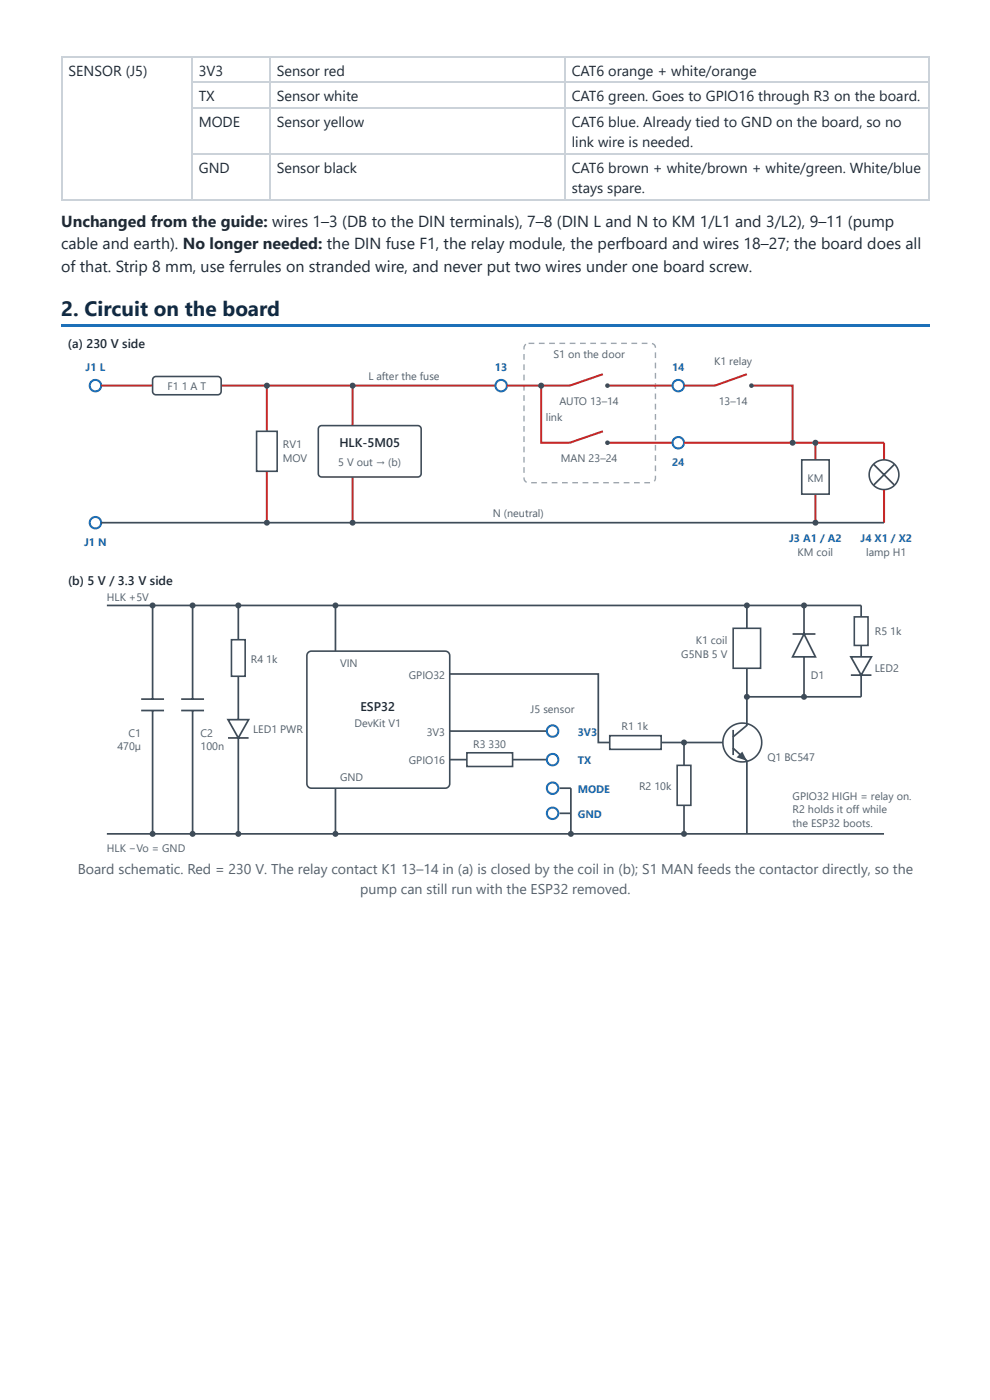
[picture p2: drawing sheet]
<svg xmlns="http://www.w3.org/2000/svg" width="210mm" height="297mm" viewBox="0 0 210 297" stroke-linecap="round" stroke-linejoin="round" font-family="sans-serif">
<path d="M13 12h184M13.1 11.9v30.7M40.6 11.9v30.7M40.7 17.3h156.3M57.3 11.9v30.7M119.7 11.9v30.7M40.7 22.9h156.3M40.7 32.7h156.3M13 42.5h184" fill="none" stroke="#cbd2d9" stroke-width=".26"/>
<path d="M196.9 11.9v30.7" fill="none" stroke="#cbd2d9" stroke-width=".21"/>
<path d="M13 68.8h184v.5h-184z" fill="#1d70b8"/>
<circle cx="20.2" cy="81.8" r="1.21" fill="#fff"/>
<circle cx="20.2" cy="81.8" r="1.21" fill="none" stroke="#1d70b8" stroke-width=".44"/>
<path d="M21.4 81.8h10.9M46.9 81.8h58.1" fill="none" stroke="#c62828" stroke-width=".44"/>
<path d="M32.6 80.1l.5-.2h13.1a.73 .73 0 0 1 .7 .7v2.4a.73 .73 0 0 1-.7 .8h-13.1a.73 .73 0 0 1-.8-.8v-2.4z" fill="#fff"/>
<path d="M32.6 80.1l.5-.2h13.1a.73 .73 0 0 1 .7 .7v2.4a.73 .73 0 0 1-.7 .8h-13.1a.73 .73 0 0 1-.8-.8v-2.4z" fill="none" stroke="#3e4c59" stroke-width=".34"/>
<path d="M56.6 81.8v9.7M56.6 100v10.9" fill="none" stroke="#c62828" stroke-width=".44"/>
<path d="M54.4 91.5h4.4v8.5h-4.4z" fill="#fff"/>
<path d="M54.4 91.5h4.4v8.5h-4.4z" fill="none" stroke="#3e4c59" stroke-width=".34"/>
<path d="M74.8 81.8v8.5M74.8 101.2v9.7" fill="none" stroke="#c62828" stroke-width=".44"/>
<path d="M67.7 90.5l.5-.2h20.4a.73 .73 0 0 1 .7 .7v9.5a.73 .73 0 0 1-.7 .7h-20.4a.73 .73 0 0 1-.7-.7v-9.5z" fill="#fff"/>
<path d="M67.7 90.5l.5-.2h20.4a.73 .73 0 0 1 .7 .7v9.5a.73 .73 0 0 1-.7 .7h-20.4a.73 .73 0 0 1-.7-.7v-9.5z" fill="none" stroke="#3e4c59" stroke-width=".34"/>
<g fill="#3e4c59">
<circle cx="56.6" cy="81.8" r=".63"/>
<circle cx="74.8" cy="81.8" r=".63"/>
</g>
<circle cx="106.3" cy="81.8" r="1.21" fill="#fff"/>
<circle cx="106.3" cy="81.8" r="1.21" fill="none" stroke="#1d70b8" stroke-width=".44"/>
<path d="M114.2 72.7h1.3v.3h-1.3zM116.4 72.7h1.2v.3h-1.2zM118.6 72.7h1.2v.3h-1.2zM120.8 72.7h1.2v.3h-1.2zM123 72.7h1.2v.3h-1.2zM125.2 72.7h1.2v.3h-1.2zM127.3 72.7h1.2v.3h-1.2zM129.5 72.7h1.2v.3h-1.2zM131.7 72.7h1.2v.3h-1.2zM133.9 72.7h1.2v.3h-1.2zM136.1 72.7h1.2v.3h-1.2zM138.3 72.7a1.02 1.02 0 0 1 .8 1.1h-.3a.75 .75 0 0 0-.6-.8zM138.8 74.8h.3v1.2h-.3zM138.8 76.9h.3v1.2h-.3zM138.8 79.1h.3v1.2h-.3zM138.8 81.3h.3v1.2h-.3zM138.8 83.5h.3v1.2h-.3zM138.8 85.7h.3v1.2h-.3zM138.8 87.8h.3v1.3h-.3zM138.8 90h.3v1.2h-.3zM138.8 92.2h.3v1.2h-.3zM138.8 94.4h.3v1.2h-.3zM138.8 96.6h.3v1.2h-.3zM138.8 98.7h.3v1.3h-.3zM138.8 100.9h.3v.8l-.3 .5-.2-.2 .2-.4zM136.6 102.3h1.2v.3h-1.2zM134.4 102.3h1.2v.3h-1.2zM132.2 102.3h1.2v.3h-1.2zM130.1 102.3h1.2v.3h-1.2zM127.9 102.3h1.2v.3h-1.2zM125.7 102.3h1.2v.3h-1.2zM123.5 102.3h1.2v.3h-1.2zM121.3 102.3h1.2v.3h-1.2zM119.2 102.3h1.2v.3h-1.2zM117 102.3h1.2v.3h-1.2zM114.8 102.3h1.2v.3h-1.2zM112.6 102.3h1.2v.3h-1.2zM111 101.3h.2a.83 .83 0 0 0 .5 .9l-.1 .2a1.07 1.07 0 0 1-.6-1.1zM111 99.1h.2v1.2h-.2zM111 96.9h.2v1.2h-.2zM111 94.7h.2v1.3h-.2zM111 92.6h.2v1.2h-.2zM111 90.4h.2v1.2h-.2zM111 88.2h.2v1.2h-.2zM111 86h.2v1.2h-.2zM111 83.8h.2v1.3h-.2zM111 81.7h.2v1.2h-.2zM111 79.5h.2v1.2h-.2zM111 77.3h.2v1.2h-.2zM111 75.1h.2v1.2h-.2zM111.2 73.1l.2-.2 .2 .3-.3 .4-.1 .5h-.2v-.6zM112.1 72.7h1.2v.3h-1.2z" fill="#9aa5b1"/>
<path d="M127.8 79.4l-7 2.4h-13.3M128.8 81.8h13.8" fill="none" stroke="#c62828" stroke-width=".44"/>
<circle cx="128.8" cy="81.8" r=".48" fill="#3e4c59"/>
<path d="M114.7 81.8v12.1h6.1l7-2.4M128.8 93.9h13.8" fill="none" stroke="#c62828" stroke-width=".44"/>
<g fill="#3e4c59">
<circle cx="128.8" cy="93.9" r=".48"/>
<circle cx="114.7" cy="81.8" r=".63"/>
</g>
<circle cx="143.8" cy="81.8" r="1.21" fill="#fff"/>
<circle cx="143.8" cy="81.8" r="1.21" fill="none" stroke="#1d70b8" stroke-width=".44"/>
<circle cx="143.8" cy="93.9" r="1.21" fill="#fff"/>
<circle cx="143.8" cy="93.9" r="1.21" fill="none" stroke="#1d70b8" stroke-width=".44"/>
<path d="M158.3 79.4l-6.7 2.4h-6.6M159.3 81.8h8.7v12.1" fill="none" stroke="#c62828" stroke-width=".44"/>
<circle cx="159.3" cy="81.8" r=".48" fill="#3e4c59"/>
<path d="M145 93.9h42.4v3.7M172.9 93.9v3.7M172.9 104.8v6.1M187.4 103.9v7" fill="none" stroke="#c62828" stroke-width=".44"/>
<g fill="#3e4c59">
<circle cx="168" cy="93.9" r=".63"/>
<circle cx="172.9" cy="93.9" r=".63"/>
</g>
<path d="M170 97.6h5.8v7.2h-5.8z" fill="#fff"/>
<path d="M170 97.6h5.8v7.2h-5.8z" fill="none" stroke="#3e4c59" stroke-width=".34"/>
<circle cx="187.4" cy="100.7" r="3.1" fill="#fff"/>
<circle cx="187.4" cy="100.7" r="3.1" fill="none" stroke="#3e4c59" stroke-width=".34"/>
<path d="M185.2 98.5l4.4 4.4M189.6 98.5l-4.4 4.4" fill="none" stroke="#3e4c59" stroke-width=".36"/>
<circle cx="20.2" cy="110.9" r="1.21" fill="#fff"/>
<circle cx="20.2" cy="110.9" r="1.21" fill="none" stroke="#1d70b8" stroke-width=".44"/>
<path d="M21.4 110.9h166" fill="none" stroke="#3e4c59" stroke-width=".36"/>
<g fill="#3e4c59">
<circle cx="56.6" cy="110.9" r=".63"/>
<circle cx="74.8" cy="110.9" r=".63"/>
<circle cx="172.9" cy="110.9" r=".63"/>
</g>
<g fill="none" stroke="#3e4c59" stroke-width=".36">
<path d="M22.7 128.4h159.9M32.4 128.4v19.9M40.8 128.4v19.9M50.5 128.4v7.3M29.9 148.3h4.9M29.9 150.7h4.9M32.4 150.7v26.2M38.4 148.3h4.9M38.4 150.7h4.9M40.8 150.7v26.2M48.3 152.7h4.4l-2.2 3.9zM48.3 156.6h4.4"/>
<path d="M50.5 143.5v9.2M50.5 156.6v20.3M22.7 176.9h164.7"/>
</g>
<path d="M49.1 135.7h2.9v7.8h-2.9z" fill="#fff"/>
<path d="M49.1 135.7h2.9v7.8h-2.9z" fill="none" stroke="#3e4c59" stroke-width=".34"/>
<path d="M65.3 138.4l.7-.3h28.4a.97 .97 0 0 1 .9 1v27.1a.97 .97 0 0 1-.9 1h-28.4a.97 .97 0 0 1-.9-1v-27.1z" fill="#fff"/>
<path d="M65.3 138.4l.7-.3h28.4a.97 .97 0 0 1 .9 1v27.1a.97 .97 0 0 1-.9 1h-28.4a.97 .97 0 0 1-.9-1v-27.1z" fill="none" stroke="#3e4c59" stroke-width=".34"/>
<path d="M71.1 128.4v9.7M95.3 155.1h20.6M71.1 167.2v9.7M95.3 161.2h3.7M108.7 161.2h7.2M118.6 167.2h2.4v9.7M118.6 172.5h2.4" fill="none" stroke="#3e4c59" stroke-width=".36"/>
<path d="M99 159.7h9.7v2.9h-9.7z" fill="#fff"/>
<path d="M99 159.7h9.7v2.9h-9.7z" fill="none" stroke="#3e4c59" stroke-width=".34"/>
<circle cx="117.2" cy="155.1" r="1.21" fill="#fff"/>
<circle cx="117.2" cy="155.1" r="1.21" fill="none" stroke="#1d70b8" stroke-width=".44"/>
<circle cx="117.2" cy="161.2" r="1.21" fill="#fff"/>
<circle cx="117.2" cy="161.2" r="1.21" fill="none" stroke="#1d70b8" stroke-width=".44"/>
<circle cx="117.2" cy="167.2" r="1.21" fill="#fff"/>
<circle cx="117.2" cy="167.2" r="1.21" fill="none" stroke="#1d70b8" stroke-width=".44"/>
<circle cx="117.2" cy="172.5" r="1.21" fill="#fff"/>
<circle cx="117.2" cy="172.5" r="1.21" fill="none" stroke="#1d70b8" stroke-width=".44"/>
<path d="M95.3 143h31.5v14.5h2.5M140.2 157.5h14.8M145 157.5v4.9M145 170.8v6.1" fill="none" stroke="#3e4c59" stroke-width=".36"/>
<path d="M129.3 156.1h10.9v2.9h-10.9z" fill="#fff"/>
<path d="M129.3 156.1h10.9v2.9h-10.9z" fill="none" stroke="#3e4c59" stroke-width=".34"/>
<path d="M143.6 162.4h2.9v8.4h-2.9z" fill="#fff"/>
<path d="M143.6 162.4h2.9v8.4h-2.9z" fill="none" stroke="#3e4c59" stroke-width=".34"/>
<circle cx="145" cy="157.5" r=".63" fill="#3e4c59"/>
<circle cx="157.4" cy="157.5" r="4.1" fill="#fff"/>
<circle cx="157.4" cy="157.5" r="4.1" fill="none" stroke="#3e4c59" stroke-width=".34"/>
<path d="M155.4 158.7l2.9 2.7v15.5M155.4 154.9v5.3M158.3 147.8v6.1l-2.9 2.4" fill="none" stroke="#3e4c59" stroke-width=".36"/>
<path d="M156.2 160.7l1.2-1.2 .9 1.9z" fill="#3e4c59"/>
<path d="M158.3 128.4v4.9M158.3 141.8v6h24.3" fill="none" stroke="#3e4c59" stroke-width=".36"/>
<path d="M155.4 133.3h5.9v8.5h-5.9z" fill="#fff"/>
<path d="M155.4 133.3h5.9v8.5h-5.9z" fill="none" stroke="#3e4c59" stroke-width=".34"/>
<path d="M168 134.5h4.9M170.5 134.5l2.4 4.9h-4.9zM170.5 128.4v6.1M170.5 139.4v8.4M180.4 139.4h4.4l-2.2 3.8zM182.6 128.4v2.5M182.6 136.9v2.5M180.4 143.2h4.4M182.6 143.2v4.6" fill="none" stroke="#3e4c59" stroke-width=".36"/>
<path d="M181.1 130.9h2.9v6h-2.9z" fill="#fff"/>
<path d="M181.1 130.9h2.9v6h-2.9z" fill="none" stroke="#3e4c59" stroke-width=".34"/>
<g fill="#3e4c59">
<circle cx="158.3" cy="128.4" r=".63"/>
<circle cx="170.5" cy="128.4" r=".63"/>
<circle cx="170.5" cy="147.8" r=".63"/>
<circle cx="158.3" cy="147.8" r=".63"/>
<circle cx="32.4" cy="128.4" r=".63"/>
<circle cx="40.8" cy="128.4" r=".63"/>
<circle cx="50.5" cy="128.4" r=".63"/>
<circle cx="71.1" cy="128.4" r=".63"/>
<circle cx="32.4" cy="176.9" r=".63"/>
<circle cx="40.8" cy="176.9" r=".63"/>
<circle cx="50.5" cy="176.9" r=".63"/>
<circle cx="71.1" cy="176.9" r=".63"/>
<circle cx="121" cy="176.9" r=".63"/>
<circle cx="145" cy="176.9" r=".63"/>
</g>
<text font-size="4.4" fill="#102a43" x="13" y="66.9">2. Circuit on the board</text>
<g font-size="3.4" fill="#1f2933">
<text x="13" y="48.2">Unchanged from the guide: wires 1–3 (DB to the DIN terminals), 7–8 (DIN L and N to KM 1/L1 and 3/L2), 9–11 (pump</text>
<text x="13" y="52.9">cable and earth). No longer needed: the DIN fuse F1, the relay module, the perfboard and wires 18–27; the board does all</text>
<text x="13" y="57.7">of that. Strip 8 mm, use ferrules on stranded wire, and never put two wires under one board screw.</text>
</g>
<g font-size="3.1" fill="#1f2933">
<text x="14.6" y="16.1">SENSOR (J5)</text>
<text x="42.1" y="16.1">3V3</text>
<text x="58.7" y="16.1">Sensor red</text>
<text x="121.2" y="16.1">CAT6 orange + white/orange</text>
<text x="42.1" y="21.4">TX</text>
<text x="58.7" y="21.4">Sensor white</text>
<text x="121.2" y="21.4">CAT6 green. Goes to GPIO16 through R3 on the board.</text>
<text x="42.1" y="27">MODE</text>
<text x="58.7" y="27">Sensor yellow</text>
<text x="121.2" y="27">CAT6 blue. Already tied to GND on the board, so no</text>
<text x="121.2" y="31.2">link wire is needed.</text>
<text x="42.1" y="36.8">GND</text>
<text x="58.7" y="36.8">Sensor black</text>
<text x="121.2" y="36.8">CAT6 brown + white/brown + white/green. White/blue</text>
<text x="121.2" y="41">stays spare.</text>
</g>
<g font-size="3" fill="#52606d">
<text x="16.5" y="185.5">Board schematic. Red = 230 V. The relay contact K1</text>
<text x="85" y="185.5">13–14 in (a) is closed by the coil in (b); S1 MAN feeds the contactor directly, so the</text>
<text x="76.4" y="189.7">pump can still run with the ESP32 removed.</text>
</g>
<g font-size="2.7" fill="#1f2933">
<text x="14.4" y="73.8">(a) 230 V side</text>
<text x="72" y="94.9">HLK-5M05</text>
<text x="14.4" y="124.1">(b) 5 V / 3.3 V side</text>
<text x="76.4" y="150.7">ESP32</text>
</g>
<g font-size="2.3" fill="#52606d">
<text x="117.3" y="76">S1 on the door</text>
<text x="151.4" y="77.4">K1 relay</text>
<text x="35.5" y="82.8">F1</text>
<text x="38.5" y="82.8">1 A T</text>
<text x="78.1" y="80.6">L after the fuse</text>
<text x="115.7" y="89.3">link</text>
<text x="118.6" y="85.9">AUTO 13–14</text>
<text x="152.4" y="85.9">13–14</text>
<text x="60" y="95.1">RV1</text>
<text x="60" y="98">MOV</text>
<text x="71.7" y="98.8">5 V out → (b)</text>
<text x="118.9" y="98">MAN 23–24</text>
<text x="171.2" y="102.2">KM</text>
<text x="104.5" y="109.7">N (neutral)</text>
<text x="169.1" y="117.9">KM coil</text>
<text x="183.6" y="117.9">lamp H1</text>
<text x="22.7" y="127.5">HLK +5V</text>
<text x="147.5" y="136.7">K1 coil</text>
<text x="185.5" y="134.7">R5</text>
<text x="188.7" y="134.7">1k</text>
<text x="53.2" y="140.6">R4</text>
<text x="56.4" y="140.6">1k</text>
<text x="72.1" y="141.5">VIN</text>
<text x="86.7" y="144">GPIO32</text>
<text x="144.4" y="139.6">G5NB 5 V</text>
<text x="171.9" y="144">D1</text>
<text x="185.5" y="142.5">LED2</text>
<text x="53.7" y="155.6">LED1 PWR</text>
<text x="75.1" y="154.1">DevKit V1</text>
<text x="112.5" y="151.2">J5 sensor</text>
<text x="131.8" y="154.9">R1</text>
<text x="135" y="154.9">1k</text>
<text x="24.9" y="159.2">470µ</text>
<text x="27.3" y="156.3">C1</text>
<text x="42.5" y="156.3">C2</text>
<text x="42.5" y="159.2">100n</text>
<text x="90.5" y="156.1">3V3</text>
<text x="100.3" y="158.7">R3</text>
<text x="103.6" y="158.7">330</text>
<text x="162.7" y="161.4">Q1 BC547</text>
<text x="72.1" y="165.8">GND</text>
<text x="86.7" y="162.1">GPIO16</text>
<text x="135.5" y="167.7">R2</text>
<text x="138.7" y="167.7">10k</text>
<text x="168" y="169.6">GPIO32 HIGH = relay on.</text>
<text x="168" y="172.5">R2 holds it off while</text>
<text x="168" y="175.5">the ESP32 boots.</text>
<text x="22.7" y="180.8">HLK −Vo = GND</text>
</g>
<g font-size="2.3" fill="#1d70b8">
<text x="18.2" y="78.7">J1 L</text>
<text x="104.9" y="78.7">13</text>
<text x="142.5" y="78.7">14</text>
<text x="142.5" y="98.8">24</text>
<text x="17.8" y="115.7">J1 N</text>
<text x="167.3" y="115">J3 A1 / A2</text>
<text x="182.4" y="115">J4 X1 / X2</text>
<text x="122.5" y="156.1">3V3</text>
<text x="122.5" y="162.1">TX</text>
<text x="122.5" y="168.2">MODE</text>
<text x="122.5" y="173.5">GND</text>
</g>
</svg>
